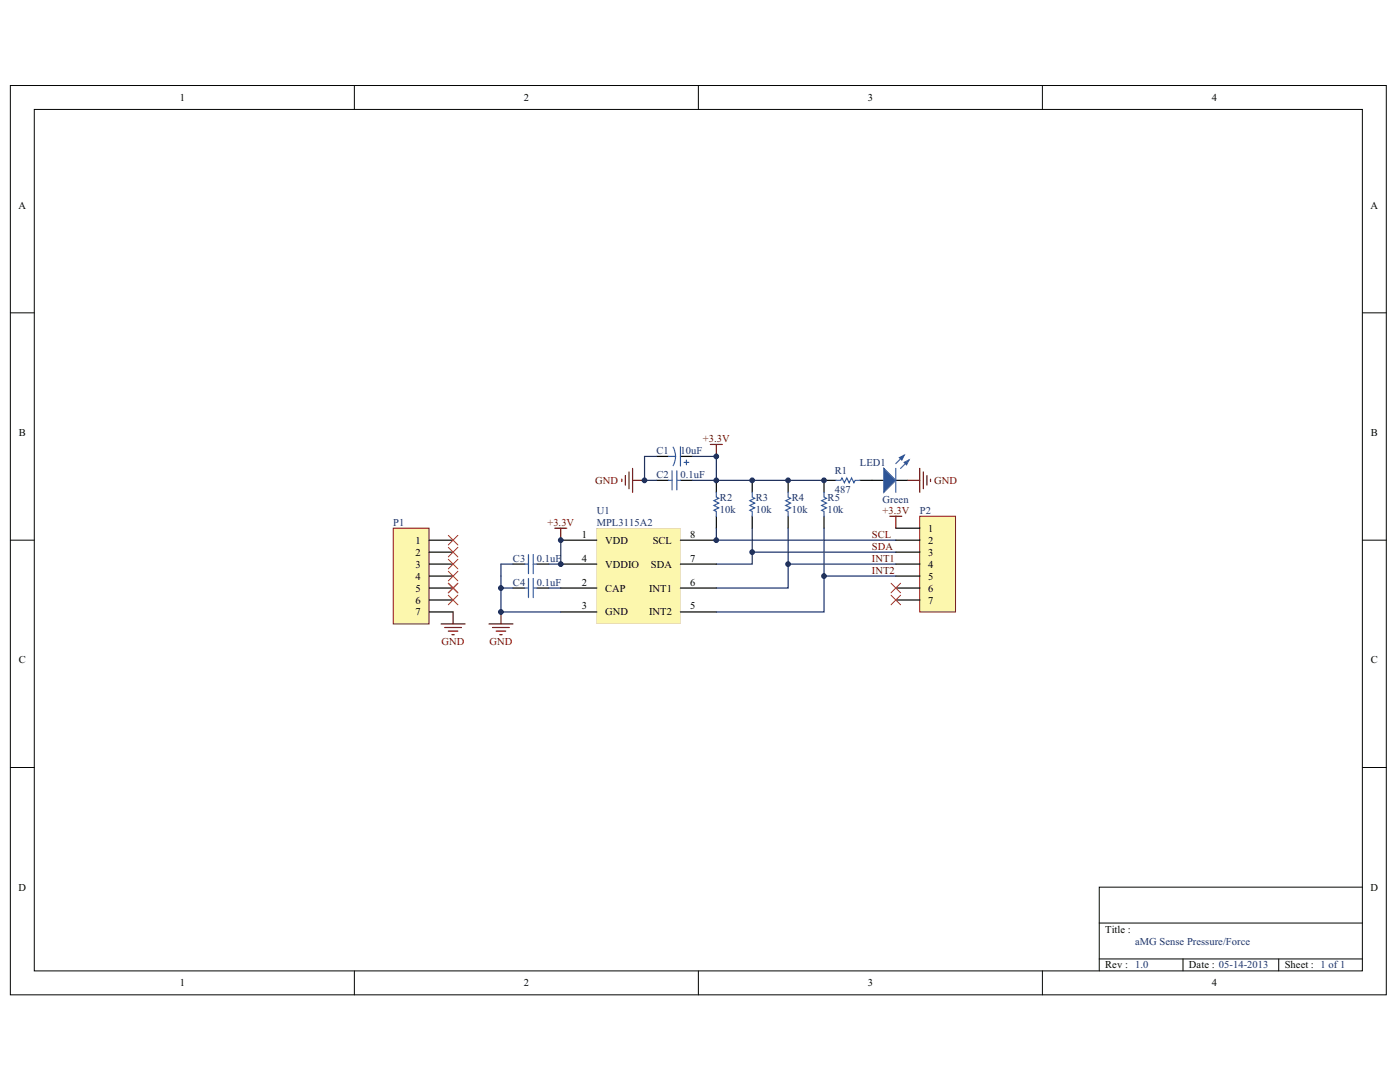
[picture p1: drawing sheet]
<svg xmlns="http://www.w3.org/2000/svg" width="279mm" height="216mm" viewBox="0 0 279 216" stroke-linecap="round" stroke-linejoin="round" font-family="sans-serif">
<path d="M2.1 17.1h274.6v181.4h-274.6z" fill="none" stroke="#040504" stroke-width=".2"/>
<path d="M6.8 21.8h265.1v171.9h-265.1z" fill="#fff"/>
<g fill="none" stroke="#040504" stroke-width=".2">
<path d="M70.7 17.1v4.7M139.4 17.1v4.7M208 17.1v4.7M6.8 21.8h265.1v171.9h-265.1zM2.1 62.4h4.7M271.9 62.4h4.8M2.1 107.8h4.7M271.9 107.8h4.8M2.1 153.1h4.7M271.9 153.1h4.8M271.9 177h-52.5v16.7M70.7 193.7v4.8"/>
<path d="M139.4 193.7v4.8M208 193.7v4.8M219.4 184.2h52.5M219.4 191.3h52.5M236.1 191.3v2.4M255.2 191.3v2.4"/>
</g>
<path d="M131 95.8h2.4M131 91.1h2.4M135.8 95.8h2.4M135.8 91.1h2.4M174 95.8h2.4M178.8 95.8h2.4" fill="none" stroke="#040504" stroke-width=".24"/>
<path d="M133.4 95.8h.7M133.4 91.1h1.4M134.1 93.9v3.9M134.3 89.2a3.8 3.8 0 0 1 0 3.7M135.1 93.9v3.9M135.1 95.8h.7M135.8 89.2v3.8M136.5 92.3h1M137 91.8v.9" fill="none" stroke="#3365b0" stroke-width=".24"/>
<path d="M176.4 93.5l2.4 2.3-2.4 2.4z" fill="#3365b0"/>
<path d="M176.4 93.5l2.4 2.3-2.4 2.4zM180.5 90.8l-1.7 1.7M181.4 91.8l-1.7 1.7" fill="none" stroke="#3365b0" stroke-width=".24"/>
<path d="M180.5 92.3l.9-.5-.5 .9z" fill="#3365b0"/>
<path d="M180.5 92.3l.9-.5-.5 .9z" fill="none" stroke="#3365b0" stroke-width=".24"/>
<path d="M179.5 91.3l1-.5-.5 1z" fill="#3365b0"/>
<path d="M143 98.2v1l.4 .2-.9 .5 .9 .5-.9 .5 .9 .4-.9 .5 .5 .3v.9M150.1 98.2v1l.5 .2-1 .5 1 .5-1 .5 1 .4-1 .5 .5 .3v.9M157.3 98.2v1l.5 .2-1 .5 1 .5-1 .5 1 .4-1 .5 .5 .3v.9M164.5 98.2v1l.4 .2-.9 .5 .9 .5-.9 .5 .9 .4-.9 .5 .5 .3v.9M166.8 95.8h1l.2-.4 .5 .9 .5-.9 .5 .9 .4-.9 .5 .9 .3-.5h.9M178.8 93.5v4.7M179.5 91.3l1-.5-.5 1zM104.8 117.3h.7M105.5 115.4v3.8M106.4 115.4v3.8M106.4 117.3h.7" fill="none" stroke="#3365b0" stroke-width=".24"/>
<path d="M143 95.8v2.4M150.1 95.8v2.4M157.3 95.8v2.4M166.8 95.8h-2.3v2.4M171.6 95.8h2.4M102.4 117.3h2.4M107.1 117.3h2.4M143 103v2.4M150.1 103v2.4M157.3 103v2.4M164.5 103v2.4" fill="none" stroke="#040504" stroke-width=".24"/>
<g fill="none" stroke="#19306a" stroke-width=".24">
<path d="M131 91.1h-2.4v4.7h2.4M138.2 91.1h4.8v4.7M138.2 95.8h26.3M100 117.3h2.4M100 112.6v2.3M109.5 117.3h2.4M150.1 110.2v2.4h-7.1M150.1 110.2h28.7M150.1 105.4v4.8M157.3 112.6v4.7h-14.3M157.3 112.6h21.5M157.3 105.4v7.2"/>
<path d="M164.5 105.4v9.5"/>
</g>
<g fill="none" stroke="#6d0c0e" stroke-width=".24">
<path d="M124.1 95.6v.5M124.8 94.9v1.9M125.5 94.2v3.3M126.2 95.8h2.4M126.2 93.5v4.7M141.8 88.7h2.4M143 88.7v2.4M181.2 95.8h2.4M183.6 93.5v4.7M184.3 94.2v3.3M185 94.9v1.9M185.7 95.6v.5"/>
<path d="M110.7 105.4h2.4M111.9 105.4v2.4M97.6 124.5h4.8M98.3 125.2h3.3M99 125.9h1.9M99.7 126.6h.5M100 122.1v2.4"/>
</g>
<g fill="#040504">
<path d="M111.8 107.7h7.3l.1 .1-.1 .1h-7.2z"/>
<path d="M111.8 117.3l7.3-.1 .1 .1-.1 .2h-7.2z"/>
<path d="M111.8 122h7.3l.1 .1-.1 .1h-7.2z"/>
<path d="M111.8 112.5l7.3-.1 .1 .2-.1 .1h-7.2z"/>
<path d="M135.7 122h7.3l.1 .1-.1 .1h-7.2z"/>
<path d="M135.7 117.3l7.3-.1 .1 .1-.1 .2h-7.2z"/>
<path d="M135.7 112.5l7.3-.1 .1 .2-.1 .1h-7.2z"/>
<path d="M135.7 107.7h7.3l.1 .1-.1 .1h-7.2z"/>
</g>
<path d="M119.1 105.4h16.7v19.1h-16.7v-2.3l.1-.1-.1-.1v-4.5l.1-.2-.1-.1v-4.5l.1-.1-.1-.2v-4.5l.1-.1-.1-.1zM120.8 121.4v1.4h4.4v-1.4zM129.6 121.4v1.4h4.4v-1.4zM120.8 116.6v1.5h4v-1.5zM129.6 116.6v1.5h4.3v-1.5zM130 111.8v1.5h4.1v-1.5zM120.8 111.8v1.5h6.7v-1.5zM130.4 107.1v1.4h3.7v-1.4zM120.8 107.1v1.4h4.4v-1.4z" fill="#fcf7ad"/>
<path d="M119.1 107.7l.1 .1-.1 .1z" fill="#040504"/>
<path d="M120.8 107.1h4.4v1.4h-4.4z" fill="#fcf7ad"/>
<path d="M119.1 117.2l.1 .1-.1 .2z" fill="#040504"/>
<path d="M120.8 116.6h4v1.5h-4z" fill="#fcf7ad"/>
<path d="M119.1 122l.1 .1-.1 .1z" fill="#040504"/>
<path d="M120.8 121.4h4.4v1.4h-4.4z" fill="#fcf7ad"/>
<path d="M119.1 112.4l.1 .2-.1 .1z" fill="#040504"/>
<path d="M120.8 111.8h6.7v1.5h-6.7z" fill="#fcf7ad"/>
<path d="M135.7 122l.1 .2z" fill="#040504"/>
<path d="M129.6 121.4h4.4v1.4h-4.4z" fill="#fcf7ad"/>
<path d="M135.7 117.3l.1 .1z" fill="#040504"/>
<path d="M129.6 116.6h4.3v1.5h-4.3z" fill="#fcf7ad"/>
<path d="M135.7 112.5l.1 .2z" fill="#040504"/>
<path d="M130 111.8h4.1v1.5h-4.1z" fill="#fcf7ad"/>
<path d="M135.7 107.7l.1 .2z" fill="#040504"/>
<path d="M130.4 107.1h3.7v1.4h-3.7z" fill="#fcf7ad"/>
<path d="M119.1 122.2v2.3h16.7v-2.3v2.3h-16.7zM135.8 117.4v4.6zM119.1 117.5v4.5zM135.8 112.7v4.5zM119.1 112.7v4.5zM135.8 107.9v4.5zM119.1 107.9v4.5zM119.1 105.4h16.7v2.3v-2.3h-16.7v2.3z" fill="#6d0c0e"/>
<g fill="#040504">
<path d="M119.1 107.7v.2z"/>
<path d="M119.1 117.2v.3z"/>
<path d="M119.1 122v.2z"/>
<path d="M119.1 112.4v.3z"/>
<path d="M135.8 122v.2z"/>
<path d="M135.8 117.2v.3z"/>
<path d="M135.8 112.4v.3z"/>
<path d="M135.8 107.7v.2z"/>
</g>
<path d="M100 114.9v7.2h11.9M100 112.6h2.4M143 105.4v2.4h35.8M178.8 114.9h-14.3v7.2h-21.5" fill="none" stroke="#19306a" stroke-width=".24"/>
<path d="M102.4 112.6h2.4M107.1 112.6h2.4" fill="none" stroke="#040504" stroke-width=".24"/>
<path d="M104.8 112.6h.7M105.5 110.7v3.8M106.4 110.7v3.8M106.4 112.6h.7" fill="none" stroke="#3365b0" stroke-width=".24"/>
<path d="M88 124.5h4.8M88.8 125.2h3.3M89.5 125.9h1.9M90.2 126.6h.5M90.4 122.1v2.4" fill="none" stroke="#6d0c0e" stroke-width=".24"/>
<path d="M78.5 105.4h7.1v19.1h-7.1z" fill="#fcf7ad"/>
<path d="M78.5 105.4h7.1v19.1h-7.1z" fill="none" stroke="#6d0c0e" stroke-width=".2"/>
<path d="M85.6 107.8h4.8M85.6 110.2h4.8M85.6 112.6h4.8M85.6 114.9h4.8M85.6 117.3h4.8M85.6 119.7h4.8M85.6 122.1h4.8" fill="none" stroke="#040504" stroke-width=".24"/>
<path d="M183.6 103h7.1v19.1h-7.1z" fill="#fcf7ad"/>
<path d="M183.6 103h7.1v19.1h-7.1z" fill="none" stroke="#6d0c0e" stroke-width=".2"/>
<path d="M178.8 105.4h4.8M178.8 107.8h4.8M178.8 110.2h4.8M178.8 112.6h4.8M178.8 114.9h4.8M178.8 117.3h4.8M178.8 119.7h4.8" fill="none" stroke="#040504" stroke-width=".24"/>
<path d="M111.9 107.8v4.8h-2.4" fill="none" stroke="#19306a" stroke-width=".24"/>
<path d="M177.6 103h2.4M178.8 103v2.4" fill="none" stroke="#6d0c0e" stroke-width=".24"/>
<g fill="none" stroke="#ee1d23" stroke-width=".2">
<path d="M89.5 116.4l1.9 1.9M89.5 118.8l1.9 1.9M89.5 111.6l1.9 1.9M89.5 109.2l1.9 1.9M89.5 106.8l1.9 1.9M89.5 114l1.9 1.9M91.4 116.4l-1.9 1.9M91.4 118.8l-1.9 1.9M91.4 111.6l-1.9 1.9M91.4 109.2l-1.9 1.9M91.4 106.8l-1.9 1.9M91.4 114l-1.9 1.9"/>
<path d="M177.8 118.8l1.9 1.9M177.8 116.4l1.9 1.9M179.7 118.8l-1.9 1.9M179.7 116.4l-1.9 1.9"/>
</g>
<circle cx="100" cy="122.1" r=".47" fill="#19306a"/>
<circle cx="100" cy="122.1" r=".47" fill="none" stroke="#19306a" stroke-width=".2"/>
<circle cx="100" cy="117.3" r=".47" fill="#19306a"/>
<circle cx="100" cy="117.3" r=".47" fill="none" stroke="#19306a" stroke-width=".2"/>
<circle cx="111.9" cy="112.6" r=".47" fill="#19306a"/>
<circle cx="111.9" cy="112.6" r=".47" fill="none" stroke="#19306a" stroke-width=".2"/>
<circle cx="111.9" cy="107.8" r=".47" fill="#19306a"/>
<circle cx="111.9" cy="107.8" r=".47" fill="none" stroke="#19306a" stroke-width=".2"/>
<circle cx="128.6" cy="95.8" r=".47" fill="#19306a"/>
<circle cx="128.6" cy="95.8" r=".47" fill="none" stroke="#19306a" stroke-width=".2"/>
<circle cx="142.9" cy="107.8" r=".47" fill="#19306a"/>
<circle cx="142.9" cy="107.8" r=".47" fill="none" stroke="#19306a" stroke-width=".2"/>
<circle cx="142.9" cy="95.8" r=".47" fill="#19306a"/>
<circle cx="142.9" cy="95.8" r=".47" fill="none" stroke="#19306a" stroke-width=".2"/>
<circle cx="142.9" cy="91.1" r=".47" fill="#19306a"/>
<circle cx="142.9" cy="91.1" r=".47" fill="none" stroke="#19306a" stroke-width=".2"/>
<circle cx="150.1" cy="110.2" r=".47" fill="#19306a"/>
<circle cx="150.1" cy="110.2" r=".47" fill="none" stroke="#19306a" stroke-width=".2"/>
<circle cx="150.1" cy="95.8" r=".47" fill="#19306a"/>
<circle cx="150.1" cy="95.8" r=".47" fill="none" stroke="#19306a" stroke-width=".2"/>
<circle cx="157.3" cy="112.6" r=".47" fill="#19306a"/>
<circle cx="157.3" cy="112.6" r=".47" fill="none" stroke="#19306a" stroke-width=".2"/>
<circle cx="157.3" cy="95.8" r=".47" fill="#19306a"/>
<circle cx="157.3" cy="95.8" r=".47" fill="none" stroke="#19306a" stroke-width=".2"/>
<circle cx="164.4" cy="114.9" r=".47" fill="#19306a"/>
<circle cx="164.4" cy="114.9" r=".47" fill="none" stroke="#19306a" stroke-width=".2"/>
<circle cx="164.4" cy="95.8" r=".47" fill="#19306a"/>
<circle cx="164.4" cy="95.8" r=".47" fill="none" stroke="#19306a" stroke-width=".2"/>
<g font-size="2.1" fill="#040504">
<text x="35.9" y="20.2">1</text>
<text x="104.5" y="20.2">2</text>
<text x="173.2" y="20.2">3</text>
<text x="241.8" y="20.2">4</text>
<text x="3.7" y="41.6">A</text>
<text x="273.5" y="41.6">A</text>
<text x="3.8" y="87">B</text>
<text x="273.6" y="87">B</text>
<text x="116.1" y="107.3">1</text>
<text x="137.7" y="107.3">8</text>
<text x="185.2" y="106.1">1</text>
<text x="82.9" y="108.5">1</text>
<text x="82.9" y="110.9">2</text>
<text x="82.9" y="113.3">3</text>
<text x="116.1" y="112.1">4</text>
<text x="120.8" y="108.5">VDD</text>
<text x="120.8" y="113.3">VDDIO</text>
<text x="129.9" y="113.3">SDA</text>
<text x="130.3" y="108.5">SCL</text>
<text x="137.7" y="112.1">7</text>
<text x="185.2" y="108.5">2</text>
<text x="185.2" y="110.9">3</text>
<text x="185.2" y="113.3">4</text>
<text x="82.9" y="115.6">4</text>
<text x="82.9" y="118">5</text>
<text x="116.1" y="116.8">2</text>
<text x="120.8" y="118">CAP</text>
<text x="129.5" y="118">INT1</text>
<text x="137.7" y="116.8">6</text>
<text x="185.2" y="115.6">5</text>
<text x="185.2" y="118">6</text>
<text x="82.9" y="120.4">6</text>
<text x="82.9" y="122.8">7</text>
<text x="116.1" y="121.6">3</text>
<text x="120.8" y="122.8">GND</text>
<text x="129.5" y="122.8">INT2</text>
<text x="137.7" y="121.6">5</text>
<text x="185.2" y="120.4">7</text>
<text x="3.8" y="132.3">C</text>
<text x="273.6" y="132.3">C</text>
<text x="3.7" y="177.7">D</text>
<text x="273.5" y="177.7">D</text>
<text x="220.6" y="186.1">Title :</text>
<text x="35.9" y="196.8">1</text>
<text x="104.5" y="196.8">2</text>
<text x="173.2" y="196.8">3</text>
<text x="220.6" y="193.2">Rev : 1.0</text>
<text x="237.3" y="193.2">Date : 05-14-2013</text>
<text x="241.8" y="196.8">4</text>
<text x="256.4" y="193.2">Sheet : 1 of 1</text>
</g>
<g font-size="2.1" fill="#6d0c0e">
<text x="140.3" y="88.2">+3.3V</text>
<text x="118.8" y="96.6">GND</text>
<text x="186.4" y="96.6">GND</text>
<text x="109.2" y="104.9">+3.3V</text>
<text x="174" y="107.3">SCL</text>
<text x="176.1" y="102.5">+3.3V</text>
<text x="174" y="109.7">SDA</text>
<text x="174" y="112.1">INT1</text>
<text x="174" y="114.5">INT2</text>
<text x="88.1" y="128.8">GND</text>
<text x="97.7" y="128.8">GND</text>
</g>
<g font-size="2.1" fill="#19306a">
<text x="131" y="95.4">C2</text>
<text x="131" y="90.6">C1</text>
<text x="135.8" y="95.4">0.1uF</text>
<text x="135.8" y="90.6">10uF</text>
<text x="166.6" y="94.6">R1</text>
<text x="171.6" y="93">LED1</text>
<text x="143.7" y="99.9">R2</text>
<text x="150.8" y="99.9">R3</text>
<text x="158" y="99.9">R4</text>
<text x="165.2" y="99.9">R5</text>
<text x="166.6" y="98.5">487</text>
<text x="176.2" y="100.4">Green</text>
<text x="78.5" y="104.9">P1</text>
<text x="119.1" y="102.5">U1</text>
<text x="119.1" y="104.9">MPL3115A2</text>
<text x="143.7" y="102.3">10k</text>
<text x="150.8" y="102.3">10k</text>
<text x="158" y="102.3">10k</text>
<text x="165.2" y="102.3">10k</text>
<text x="183.6" y="102.5">P2</text>
<text x="102.4" y="112.1">C3</text>
<text x="107.1" y="112.1">0.1uF</text>
<text x="102.4" y="116.8">C4</text>
<text x="107.1" y="116.8">0.1uF</text>
<text x="226.5" y="188.5">aMG Sense Pressure/Force</text>
</g>
</svg>
